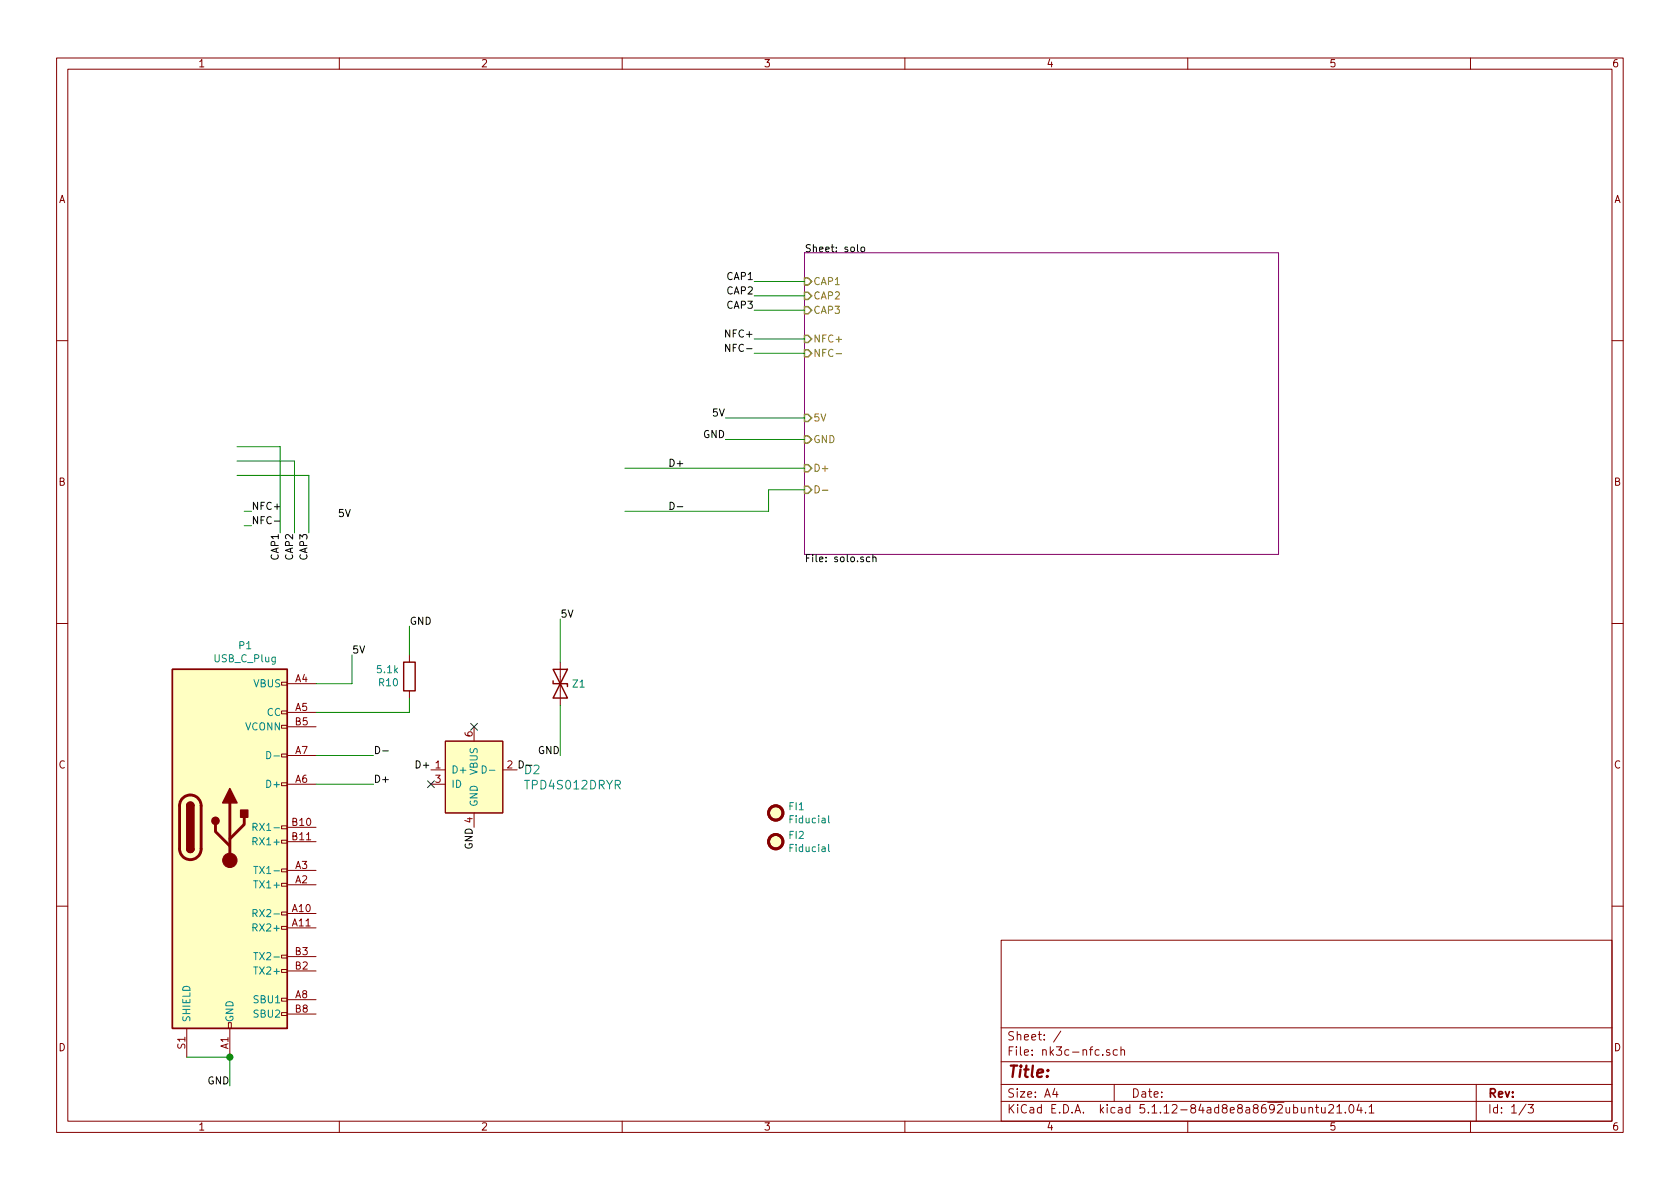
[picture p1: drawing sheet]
EESchema Schematic File Version 4
EELAYER 30 0
EELAYER END
$Descr A4 11693 8268
encoding utf-8
Sheet 1 3
Title ""
Date ""
Rev ""
Comp ""
Comment1 ""
Comment2 ""
Comment3 ""
Comment4 ""
$EndDescr
Text Label 2350 3600 0    50   ~ 0
5V
Text Label 3900 4300 0    50   ~ 0
5V
Text Label 3900 5250 2    50   ~ 0
GND
$Comp
L Device:D_TVS Z1
U 1 1
P 3900 4750
F 0 "Z1" V 3900 4829 50  0000 L CNN
F 1 "GG040205100N2P" V 3945 4828 50  0001 L CNN
F 2 "Diode_SMD:D_0402_1005Metric" H 3900 4750 50  0001 C CNN
F 3 "~" H 3900 4750 50  0001 C CNN
F 4 "AVX Corporation" V 3900 4750 50  0001 C CNN "Manufacturer"
F 5 "" V 3900 4750 50  0001 C CNN "Description"
F 6 "GG040205100N2P" V 3900 4750 50  0001 C CNN "MPN"
F 7 "2" V 3900 4750 50  0001 C CNN "Pins"
F 8 "0402" V 3900 4750 50  0001 C CNN "Package"
	1    3900 4750
	0    1    1    0   
$EndComp
Wire Wire Line
	5350 3400 5600 3400
Wire Wire Line
	5350 3550 5350 3400
Wire Wire Line
	5250 2450 5600 2450
Wire Wire Line
	5600 2350 5250 2350
Wire Wire Line
	5250 2150 5600 2150
Wire Wire Line
	5600 2050 5250 2050
Wire Wire Line
	5250 1950 5600 1950
Text Label 5250 2450 2    50   ~ 0
NFC-
Text Label 5250 2350 2    50   ~ 0
NFC+
Text Label 5250 2150 2    50   ~ 0
CAP3
Text Label 5250 2050 2    50   ~ 0
CAP2
Text Label 5250 1950 2    50   ~ 0
CAP1
Wire Wire Line
	5050 3050 5600 3050
Wire Wire Line
	5050 2900 5600 2900
Text Label 5050 3050 2    50   ~ 0
GND
Text Label 5050 2900 2    50   ~ 0
5V
$Sheet
S 5600 1750 3300 2100
U 5DDFB633
F0 "solo" 50
F1 "solo.sch" 50
F2 "5V" I L 5600 2900 50 
F3 "GND" I L 5600 3050 50 
F4 "D+" I L 5600 3250 50 
F5 "D-" I L 5600 3400 50 
F6 "CAP1" I L 5600 1950 50 
F7 "CAP2" I L 5600 2050 50 
F8 "CAP3" I L 5600 2150 50 
F9 "NFC+" I L 5600 2350 50 
F10 "NFC-" I L 5600 2450 50 
$EndSheet
Wire Wire Line
	4350 3250 5600 3250
Wire Wire Line
	4350 3550 5350 3550
Text Label 2150 3700 3    50   ~ 0
CAP3
Text Label 2050 3700 3    50   ~ 0
CAP2
Text Label 1950 3700 3    50   ~ 0
CAP1
Wire Wire Line
	1950 3100 1650 3100
Wire Wire Line
	1950 3100 1950 3700
Wire Wire Line
	1650 3200 2050 3200
Wire Wire Line
	2050 3200 2050 3700
Wire Wire Line
	2150 3300 1650 3300
Wire Wire Line
	2150 3300 2150 3700
$Comp
L solo-A-rescue:USB_C_Plug-solo-solo-A-rescue P1
U 1 1
P 1600 5750
F 0 "P1" H 1707 7017 50  0000 C CNN
F 1 "USB_C_Plug" H 1707 6926 50  0000 C CNN
F 2 "solo:UTC009-C" H 1750 5750 50  0001 C CNN
F 3 "" H 1750 5750 50  0001 C CNN
	1    1600 5750
	1    0    0    -1  
$EndComp
Text Label 2450 4550 0    50   ~ 0
5V
Wire Wire Line
	2200 4750 2450 4750
Wire Wire Line
	2450 4750 2450 4550
$Comp
L Device:R R?
U 1 1
P 2850 4700
AR Path="/5DDFB633/5E65EF73" Ref="R?"  Part="1" 
AR Path="/5E65EF73" Ref="R10"  Part="1" 
F 0 "R10" H 2920 4746 50  0000 L CNN
F 1 "5.1k" H 2920 4655 50  0000 L CNN
F 2 "Resistor_SMD:R_0402_1005Metric" V 2780 4700 50  0001 C CNN
F 3 "~" H 2850 4700 50  0001 C CNN
F 4 "" H 2850 4700 50  0001 C CNN "Manufacturer"
F 5 "+/-5%" H 2850 4700 50  0001 C CNN "Description"
F 6 "" H 2850 4700 50  0001 C CNN "MPN"
F 7 "2" H 2850 4700 50  0001 C CNN "Pins"
F 8 "0402" H 2850 4700 50  0001 C CNN "Package"
	1    2850 4700
	-1   0    0    1   
$EndComp
Text Label 2850 4350 0    50   ~ 0
GND
Wire Wire Line
	2850 4550 2850 4350
Wire Wire Line
	2200 4950 2850 4950
Wire Wire Line
	2850 4950 2850 4850
Text Label 4650 3250 0    50   ~ 0
D+
Text Label 4650 3550 0    50   ~ 0
D-
Text Label 2600 5450 0    50   ~ 0
D+
Text Label 2600 5250 0    50   ~ 0
D-
Wire Wire Line
	2600 5250 2200 5250
Wire Wire Line
	2600 5450 2200 5450
Text Label 1600 7550 2    50   ~ 0
GND
Wire Wire Line
	1600 7550 1600 7350
Text Label 1750 3650 0    50   ~ 0
NFC-
Text Label 1750 3550 0    50   ~ 0
NFC+
Wire Wire Line
	1750 3550 1700 3550
Wire Wire Line
	1750 3650 1700 3650
$Comp
L solo-A-rescue:TPD4S012DRYR-dk_TVS-Diodes D2
U 1 1
P 3300 5150
F 0 "D2" H 3644 4953 60  0000 L CNN
F 1 "TPD4S012DRYR" H 3644 4847 60  0000 L CNN
F 2 "digikey-footprints:UFDFN-6_1.45x1mm" H 3500 5350 60  0001 L CNN
F 3 "http://www.ti.com/general/docs/suppproductinfo.tsp?distId=10&gotoUrl=http%3A%2F%2Fwww.ti.com%2Flit%2Fgpn%2Ftpd4s012" H 3500 5450 60  0001 L CNN
F 4 "296-24244-1-ND" H 3500 5550 60  0001 L CNN "Digi-Key_PN"
F 5 "TPD4S012DRYR" H 3500 5650 60  0001 L CNN "MPN"
F 6 "Circuit Protection" H 3500 5750 60  0001 L CNN "Category"
F 7 "TVS - Diodes" H 3500 5850 60  0001 L CNN "Family"
F 8 "http://www.ti.com/general/docs/suppproductinfo.tsp?distId=10&gotoUrl=http%3A%2F%2Fwww.ti.com%2Flit%2Fgpn%2Ftpd4s012" H 3500 5950 60  0001 L CNN "DK_Datasheet_Link"
F 9 "/product-detail/en/texas-instruments/TPD4S012DRYR/296-24244-1-ND/2037535" H 3500 6050 60  0001 L CNN "DK_Detail_Page"
F 10 "TVS DIODE 5.5V 6SON" H 3500 6150 60  0001 L CNN "Description"
F 11 "Texas Instruments" H 3500 6250 60  0001 L CNN "Manufacturer"
F 12 "Active" H 3500 6350 60  0001 L CNN "Status"
	1    3300 5150
	1    0    0    -1  
$EndComp
Text Label 3600 5350 0    50   ~ 0
D-
Text Label 3000 5350 2    50   ~ 0
D+
NoConn ~ 3300 5050
Text Label 3300 5750 3    50   ~ 0
GND
NoConn ~ 3000 5450
Wire Wire Line
	3900 4300 3900 4600
Wire Wire Line
	3900 4900 3900 5250
Wire Wire Line
	1300 7350 1600 7350
Connection ~ 1600 7350
$Comp
L Mechanical:Fiducial FI1
U 1 1
P 5400 5650
F 0 "FI1" H 5485 5696 50  0000 L CNN
F 1 "Fiducial" H 5485 5605 50  0000 L CNN
F 2 "Fiducial:Fiducial_0.5mm_Mask1mm" H 5400 5650 50  0001 C CNN
F 3 "~" H 5400 5650 50  0001 C CNN
	1    5400 5650
	1    0    0    -1  
$EndComp
$Comp
L Mechanical:Fiducial FI2
U 1 1
P 5400 5850
F 0 "FI2" H 5485 5896 50  0000 L CNN
F 1 "Fiducial" H 5485 5805 50  0000 L CNN
F 2 "Fiducial:Fiducial_0.5mm_Mask1mm" H 5400 5850 50  0001 C CNN
F 3 "~" H 5400 5850 50  0001 C CNN
	1    5400 5850
	1    0    0    -1  
$EndComp
$EndSCHEMATC
